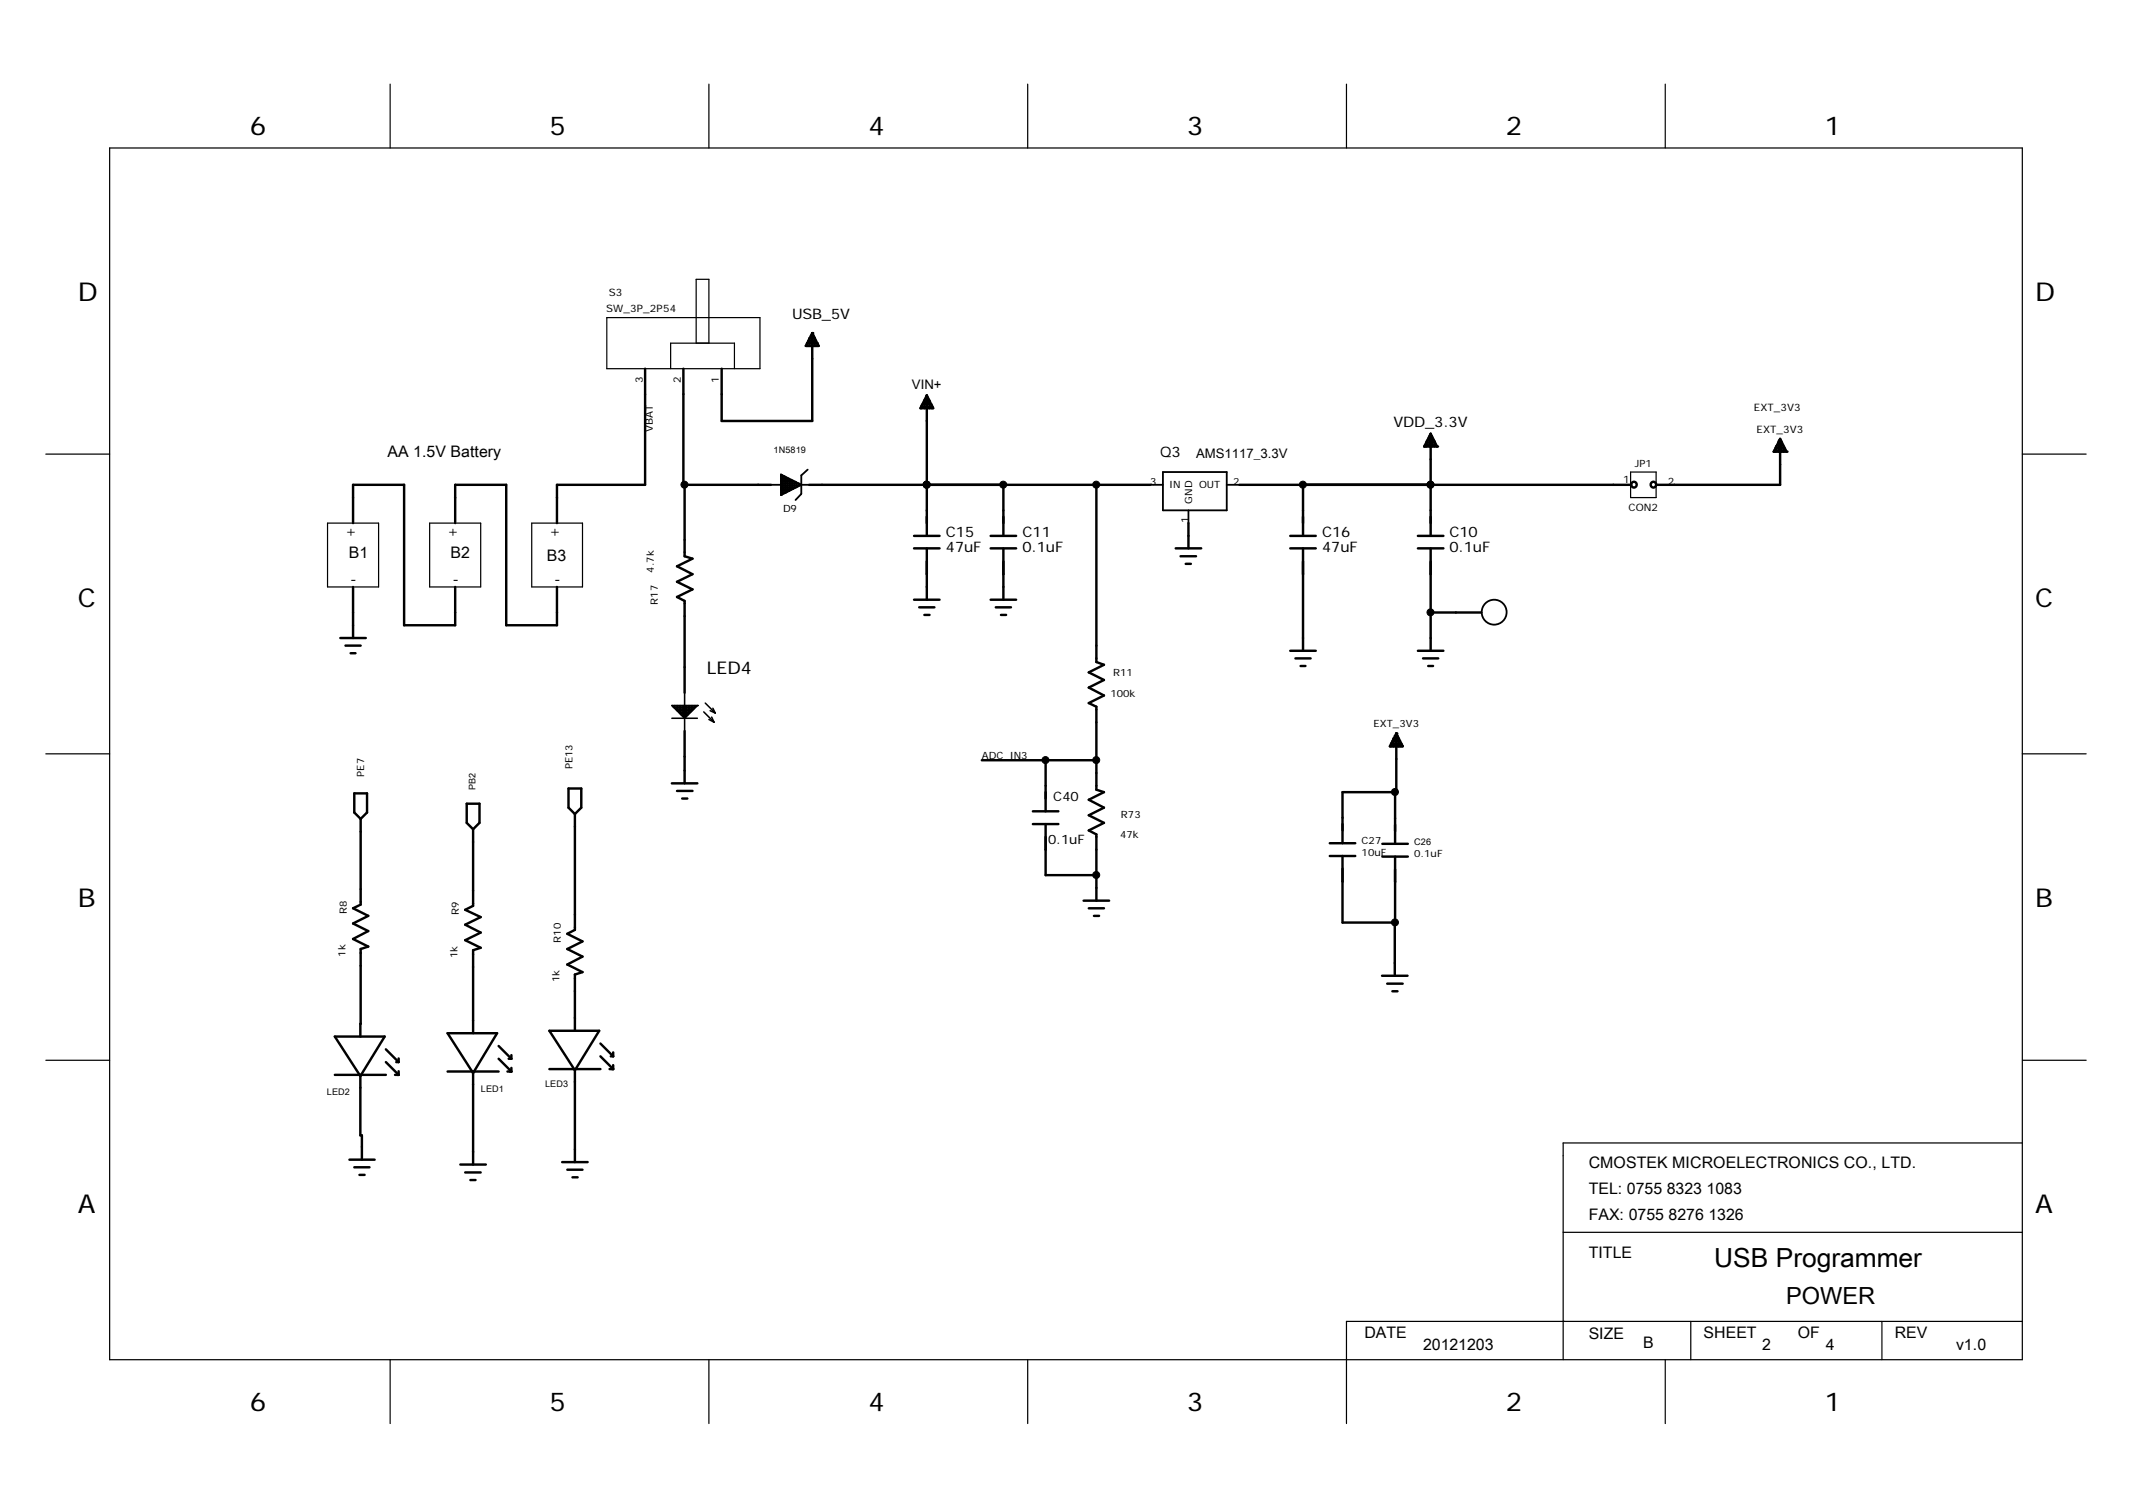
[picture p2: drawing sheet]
<svg xmlns="http://www.w3.org/2000/svg" width="297mm" height="210mm" viewBox="0 0 297 210" stroke-linecap="round" stroke-linejoin="round" font-family="sans-serif">
<g fill="none" stroke="#000" stroke-width=".17">
<path d="M54.3 11.7v8.9M98.8 11.7v8.9M143.2 11.7v8.9M187.6 11.7v8.9M232 11.7v8.9M15.3 20.6h266.4v168.7h-266.4zM84.5 44.2h21.4v7.1h-21.4zM93.4 51.3v-3.5h8.9v3.5M97 47.8v-8.9h1.8v8.9M6.4 63.2h8.9M45.6 72.8h7.1v8.9h-7.1zM59.9 72.8h7.1v8.9h-7.1z"/>
<path d="M74.1 72.8h7v8.9h-7zM227.2 65.7h3.5v3.6h-3.5zM281.7 63.2h8.9M6.4 105h8.9M281.7 105h8.9M6.4 147.7h8.9M281.7 159.2h-63.9v30.1M281.8 147.7h8.8M217.8 171.6h63.9M54.3 189.3v8.9M98.8 189.3v8.9M143.2 189.3v8.9"/>
<path d="M217.8 184h.1M232 189.3v8.9M235.5 184v5.3M262.2 184v5.3M281.7 184h-94.1v14.2"/>
</g>
<g fill="none" stroke="#000" stroke-width=".34">
<path d="M89.9 51.3v16.2h-12.3v5.3M95.2 51.3v16.2h12.2M112.4 48.2v-.4h1.5v.4M112.6 47.4h1.1M113 46.7h.3M113.1 46.4v12.2h-12.6v-7.3M113.1 46.4l.9 1.8h-1.7zM113.5 47.1h-.7v1.1M113.5 47v1.2M128.3 56.7h1.6M128.4 56.5v.3M128.5 56.3h1.2"/>
<path d="M128.7 56h.8M128.8 55.7v1.1M128.9 55.6h.5M129.1 55.2h.1M129.1 55.1v19.5M129.1 55.1l.9 1.7h-1.8zM129.5 55.8v1M129.8 56.5v.3M49.2 72.8v-5.3h7.1v19.6h7.1v-5.4M63.4 72.8v-5.3h7.1v19.6h7.1v-5.4M95.4 67.5v10l1.1 .3-2.2 1.1 2.2 1.1-2.2 1 2.2 1.1-2.2 1 1.1 .6v12.8M112.7 67.5h47.5"/>
<path d="M127.3 74.6h3.6M127.3 76.4h3.6M129.1 76.4v7.1M138 74.6h3.6M138 76.4h3.6M139.8 67.5v7.1M139.8 76.4v7.1M152.7 67.5v24.7l1.1 .4-2.1 1 2.1 1.1-2.1 1.1 2.1 1.1-2.1 1 1 .5v11.6l1.1 .3-2.1 1.1 2.1 1.1-2.1 1 2.1 1.1-2.1 1 1 .6v9.2M163.8 76.4h3.5M164.5 77.5h2.1M165.2 78.5h.7M165.6 72.8v3.6"/>
<path d="M172.7 67.5h54.5M179.7 74.6h3.6M179.7 76.4h3.6M181.5 67.5v7.1M181.5 76.4v14.2M197.5 74.6h3.6M197.5 76.4h3.6M198.5 62h1.6M198.7 61.6h1.2M198.7 61.5v.7M198.9 61.3h.8M199 61h.5"/>
<path d="M199.1 60.7v1.5M199.2 60.6h.1M199.3 60.4v14.2M199.3 76.4v14.2M199.3 60.4l.9 1.8h-1.8zM199.5 60.7v1.5M199.8 61.5v.7M247.2 62.7h1.5M247.3 62.3h1.3M247.4 62.1v.8M247.6 62h.8M247.7 61.6h.5"/>
<path d="M247.8 61.4v1.5M247.9 61.3h.1M248 61.1v6.4h-17.2M248 61.1l.9 1.8h-1.8zM248.2 61.5v1.4M248.5 62.2v.7M47.4 88.8h3.6M48.1 89.9h2.1M48.8 91h.7M49.2 81.7v7.1M127.3 83.5h3.6M128.1 84.6h2.1"/>
<path d="M128.8 85.6h.7M138 83.5h3.6M138.7 84.6h2.1M139.4 85.6h.8M179.7 90.6h3.6M180.5 91.7h2.1M181.2 92.7h.7M197.5 90.6h3.6M198.2 91.7h2.2M199 92.7h.6M199.3 85.3h7.1M49.4 110.5h1.7v2.6l-.9 .9-.8-.9z"/>
<path d="M50.2 114v12l-1 .5 2.1 1-2.1 1.1 2.1 1.1-2.1 1.1 2.1 1-1.1 .4v12.1M65 111.9h1.8v2.7l-.9 .9-.9-.9zM65.9 115.5v10.6l-1.1 .6 2.2 1-2.2 1.1 2.2 1.1-2.2 1 2.2 1.1-1.1 .3v11.6M79.2 109.8h1.8v2.7l-.9 .9-.9-.9zM80.1 113.4v16.1l-1.1 .5 2.1 1.1-2.1 1.1 2.1 1-2.1 1.1 2.1 1.1-1 .3v7.8M93.6 109.1h3.5M94.3 110.1h2.2M95 111.2h.8M95.4 101.8v7.3M136.8 105.9h15.9M143.9 113h3.5M143.9 114.8h3.5"/>
<path d="M145.7 105.9v7.1M145.7 114.8v7.1h7M185.2 117.4h3.6M185.2 119.2h3.6M187 119.2v9.3h7.3v-9.2M192.6 117.5h3.5M192.6 119.3h3.5M193.8 103.6h1.4v.3M193.8 103.5v.4M194 103.2h1M194.1 102.9h.8v1M194.1 102.8v1.1"/>
<path d="M194.3 102.5h.4M194.3 110.3v7.2M194.5 102.1v8.2h-7.5v7.1M194.5 102.1l.9 1.8h-1.8zM151 125.4h3.5M151.7 126.5h2.1M152.4 127.5h.7M192.5 135.9h3.6M193.2 137h2.2M194 138h.7M194.3 128.5v7.4M46.6 144.3h7l-3.4 5.6z"/>
<path d="M46.6 149.7h7.2M50.2 149.7v8.4h.2v3.4M53.8 147.9l1.7 1.8M53.8 146.1l1.7 1.8M55 149.7h.5M55.2 147.9h.3M55.5 147.4v.5M55.5 149.2v.5M62.3 143.9h6.9l-3.3 5.5zM62.3 149.2h7.2M65.9 149.2v13M69.5 147.4l1.7 1.8"/>
<path d="M69.5 145.7l1.7 1.7M70.7 149.2h.5M70.9 147.4h.3M71.2 146.9v.5M71.2 148.7v.5M76.5 143.5h7l-3.4 5.5zM76.5 148.9h7.1M80.1 148.9v12.9M83.6 147.1l1.8 1.8M83.6 145.3l1.8 1.8M84.9 148.9h.5M85.1 147.1h.3"/>
<path d="M85.4 146.6v.5M85.4 148.3v.6M48.7 161.5h3.5M49.4 162.6h2.1M50.1 163.6h.7M64.1 162.2h3.6M64.8 163.3h2.2M65.5 164.3h.7M78.3 161.8h3.6M79 162.9h2.1M79.7 163.9h.8"/>
<circle cx="227.6" cy="67.5" r=".39"/>
<circle cx="230.3" cy="67.5" r=".39"/>
</g>
<g fill="none" stroke="#000" stroke-width=".25">
<path d="M107.4 67.5h1.4M108.8 66.1l2.8 1.4-2.8 1.5zM108.8 68.4h1.2M108.8 68.1h1.7M108.8 67.9h2.2M108.8 67.6h2.7M108.8 67.3h2.6M108.8 67.1h2.1M108.8 66.9h1.6M108.8 66.6h1M108.8 66.4h.6M108.8 66.1h.1"/>
<path d="M109 66.2v2.7h-.2M109.2 66.3v2.4M109.5 66.4v2.2h-.7M109.7 66.5v2M109.9 66.7v1.7M110.2 66.8v1.4M110.4 66.9v1.2M110.7 67v1M110.9 67.2v.7M111.2 67.3v.4M111.5 67.4v.2M111.6 67.5h1.1"/>
<path d="M112.5 65.4l-.9 .8v2.6l-.8 .8M160.2 67.5h1.8M162 65.7h8.9v5.4h-8.9zM165.6 71.1v1.7M170.9 67.5h1.8"/>
<circle cx="208.1" cy="85.3" r="1.74"/>
</g>
<g fill="none" stroke="#000" stroke-width=".21">
<path d="M93.7 98.3h3.4M93.7 98.2v.2M93.9 98.5h3M94 98.2v.4M94.1 98.8h2.5M94.2 98.2v.6M94.3 99h2.2M94.4 98.2v.9M94.5 99.2h1.7M94.6 98.2v1.1M94.7 99.4h1.3M94.8 98.2v1.3"/>
<path d="M94.9 99.6h.9M95 98.2v1.5M95.2 99.8h.4M95.2 98.2v1.7M95.4 96.5v5.3M95.5 98.2v1.7M95.7 98.2v1.5M95.9 98.2v1.3M96.1 98.2v1.1M96.3 98.2v.9M96.5 98.2v.7M96.7 98.2v.5"/>
<path d="M96.9 98.2v.3M97.1 98.2h.1M97.1 98.2h-3.5l1.8 1.8M97.1 98.2l-1.7 1.8M98 99.1l1.5 1.5M98.2 97.9l1.4 1.4M98.9 99l.7 .3M99.1 99.9l.4 .7M99.3 98.6l.3 .7M93.6 100h3.5M95.4 100h.1M98.8 100.2l.7 .4"/>
</g>
<g fill="#000">
<circle cx="113.1" cy="46.4" r=".17"/>
<circle cx="129.1" cy="67.5" r=".17"/>
<circle cx="198.4" cy="62.2" r=".17"/>
<circle cx="199.3" cy="67.5" r=".17"/>
<circle cx="200.2" cy="62.2" r=".17"/>
<circle cx="247.1" cy="62.9" r=".17"/>
<circle cx="248.9" cy="62.9" r=".17"/>
<circle cx="194.5" cy="102.1" r=".17"/>
<circle cx="194.3" cy="128.5" r=".17"/>
</g>
<g fill="#000" stroke="#000" stroke-width=".14">
<circle cx="95.3" cy="67.5" r=".49"/>
<circle cx="129.1" cy="67.5" r=".49"/>
<circle cx="139.8" cy="67.5" r=".49"/>
<circle cx="152.7" cy="67.5" r=".49"/>
<circle cx="181.5" cy="67.5" r=".49"/>
<circle cx="199.3" cy="67.5" r=".49"/>
<circle cx="199.3" cy="85.3" r=".49"/>
<circle cx="145.6" cy="105.8" r=".49"/>
<circle cx="152.7" cy="105.8" r=".49"/>
<circle cx="194.3" cy="110.3" r=".49"/>
<circle cx="152.7" cy="121.8" r=".49"/>
<circle cx="194.3" cy="128.5" r=".49"/>
</g>
<text font-size="3.7" x="238.8" y="176.5">USB Programmer</text>
<g font-size="3.6">
<text x="34.8" y="18.8">6</text>
<text x="76.5" y="18.8">5</text>
<text x="121" y="18.8">4</text>
<text x="165.3" y="18.8">3</text>
<text x="209.8" y="18.8">2</text>
<text x="254.2" y="18.8">1</text>
<text x="10.8" y="41.9">D</text>
<text x="283.5" y="41.9">D</text>
<text x="10.8" y="84.6">C</text>
<text x="283.5" y="84.6">C</text>
<text x="10.8" y="126.3">B</text>
<text x="283.5" y="126.3">B</text>
<text x="10.8" y="168.9">A</text>
<text x="283.5" y="168.9">A</text>
<text x="34.8" y="196.5">6</text>
<text x="76.5" y="196.5">5</text>
<text x="121" y="196.5">4</text>
<text x="165.3" y="196.5">3</text>
<text x="209.8" y="196.5">2</text>
<text x="254.2" y="196.5">1</text>
</g>
<text font-size="3.3" x="248.8" y="181.6">POWER</text>
<text font-size="2.4" x="98.5" y="93.8">LED4</text>
<g font-size="2.2">
<text x="54" y="63.6">AA 1.5V Battery</text>
<text x="48.6" y="77.7">B1</text>
<text x="62.8" y="77.7">B2</text>
<text x="76.2" y="78.2">B3</text>
<text x="221.3" y="166.3">TEL: 0755 8323 1083</text>
<text x="221.3" y="162.7">CMOSTEK MICROELECTRONICS CO., LTD.</text>
<text x="221.3" y="169.8">FAX: 0755 8276 1326</text>
<text x="221.3" y="175.2">TITLE</text>
<text x="190.1" y="186.3">DATE</text>
<text x="198.2" y="188">20121203</text>
<text x="221.3" y="186.5">SIZE</text>
<text x="228.9" y="187.7">B</text>
<text x="237.3" y="186.3">SHEET</text>
<text x="245.5" y="188">2</text>
<text x="250.4" y="186.3">OF</text>
<text x="254.3" y="188">4</text>
<text x="263.9" y="186.3">REV</text>
<text x="272.5" y="188">v1.0</text>
</g>
<g font-size="2">
<text x="110.4" y="44.4">USB_5V</text>
<text x="194.1" y="59.5">VDD_3.3V</text>
<text x="161.6" y="63.6">Q3</text>
<text x="48.1" y="74.7">+</text>
<text x="62.3" y="74.7">+</text>
<text x="76.5" y="74.7">+</text>
<text x="131.8" y="74.8">C15</text>
<text x="131.8" y="76.9">47uF</text>
<text x="142.4" y="74.8">C11</text>
<text x="142.4" y="76.9">0.1uF</text>
<text x="184.2" y="74.8">C16</text>
<text x="184.2" y="76.9">47uF</text>
<text x="201.9" y="74.8">C10</text>
<text x="201.9" y="76.9">0.1uF</text>
<text x="48.8" y="81.3">-</text>
<text x="63" y="81.3">-</text>
<text x="77.2" y="81.3">-</text>
</g>
<g font-size="1.8">
<text x="127" y="54.2">VIN+</text>
<text x="166.6" y="63.8">AMS1117_3.3V</text>
<text x="146.7" y="111.6">C40</text>
<text x="146" y="117.6">0.1uF</text>
</g>
<g font-size="1.4">
<text x="84.8" y="41.2">S3</text>
<text x="84.4" y="43.4">SW_3P_2P54</text>
<text x="89.5" y="53.3" transform="rotate(-90 89.5 53.3)">3</text>
<text x="94.9" y="53.3" transform="rotate(-90 94.9 53.3)">2</text>
<text x="100.2" y="53.3" transform="rotate(-90 100.2 53.3)">1</text>
<text x="244.3" y="57.2">EXT_3V3</text>
<text x="91" y="60.1" transform="rotate(-90 91 60.1)">VBAT</text>
<text x="227.7" y="65">JP1</text>
<text x="244.7" y="60.2">EXT_3V3</text>
<text x="109.1" y="71.2">D9</text>
<text x="160.2" y="67.5">3</text>
<text x="162.9" y="68">IN</text>
<text x="166.1" y="70.2" transform="rotate(-90 166.1 70.2)">GND</text>
<text x="167" y="68">OUT</text>
<text x="171.8" y="67.5">2</text>
<text x="226.1" y="67.3">1</text>
<text x="226.9" y="71.1">CON2</text>
<text x="232.3" y="67.5">2</text>
<text x="165.6" y="72.8" transform="rotate(-90 165.6 72.8)">1</text>
<text x="91.1" y="79.7" transform="rotate(-90 91.1 79.7)">4.7k</text>
<text x="91.6" y="84.2" transform="rotate(-90 91.6 84.2)">R17</text>
<text x="155.1" y="94.1">R11</text>
<text x="154.7" y="97">100k</text>
<text x="191.3" y="101.3">EXT_3V3</text>
<text x="79.7" y="107.1" transform="rotate(-90 79.7 107.1)">PE13</text>
<text x="136.8" y="105.7">ADC_IN3</text>
<text x="50.7" y="108.2" transform="rotate(-90 50.7 108.2)">PE7</text>
<text x="156.2" y="113.9">R73</text>
<text x="156" y="116.7">47k</text>
<text x="189.7" y="117.6">C27</text>
<text x="189.7" y="119.2">10uF</text>
<text x="197" y="119.3">0.1uF</text>
<text x="48.3" y="127.2" transform="rotate(-90 48.3 127.2)">R8</text>
<text x="63.9" y="127.4" transform="rotate(-90 63.9 127.4)">R9</text>
<text x="78.1" y="131.3" transform="rotate(-90 78.1 131.3)">R10</text>
<text x="48.1" y="133.2" transform="rotate(-90 48.1 133.2)">1k</text>
<text x="63.7" y="133.4" transform="rotate(-90 63.7 133.4)">1k</text>
<text x="77.9" y="136.8" transform="rotate(-90 77.9 136.8)">1k</text>
</g>
<g font-size="1.3">
<text x="107.8" y="63.1">1N5819</text>
<text x="66.2" y="110.1" transform="rotate(-90 66.2 110.1)">PB2</text>
<text x="197" y="117.7">C26</text>
<text x="45.5" y="152.5">LED2</text>
<text x="67" y="152.1">LED1</text>
<text x="75.9" y="151.4">LED3</text>
</g>
</svg>
